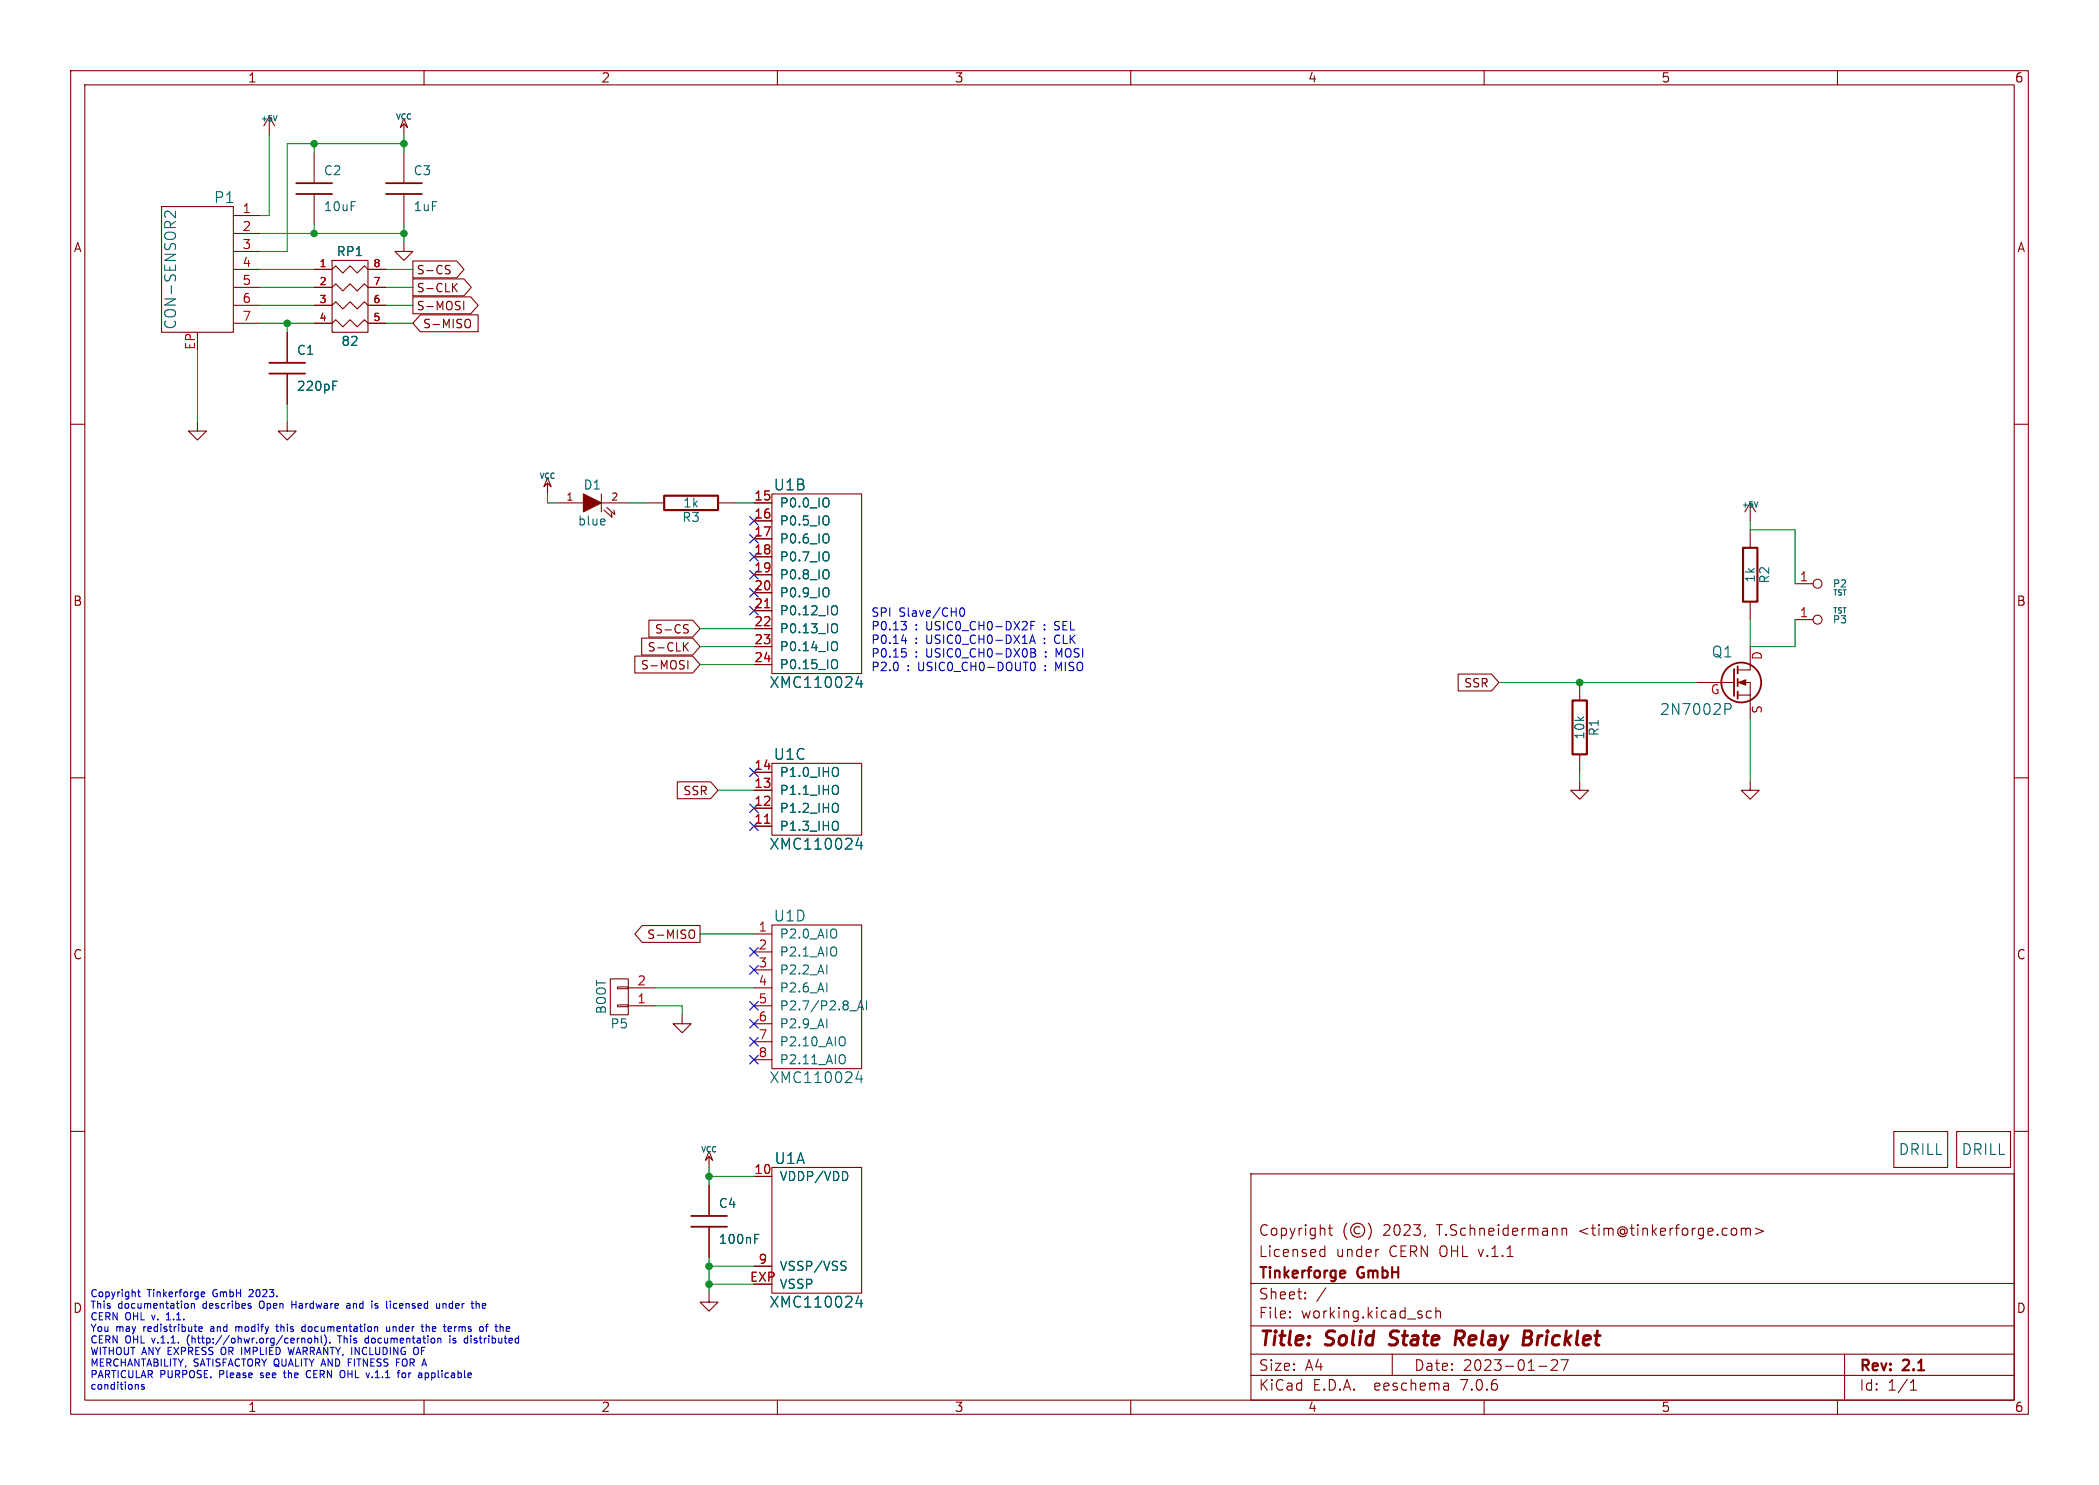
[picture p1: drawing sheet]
(kicad_sch (version 20211123) (generator eeschema)

 (paper "A4")

 (title_block
  (title "Solid State Relay Bricklet")
  (date "2023-01-27")
  (rev "2.1")
  (company "Tinkerforge GmbH")
  (comment 1 "Licensed under CERN OHL v.1.1")
  (comment 2 "Copyright (©) 2023, T.Schneidermann <tim@tinkerforge.com>"))

 (lib_symbols
  (symbol "tinkerforge:+5V" (power) (pin_names (offset 0)) (in_bom yes) (on_board yes)
   (property "Reference" "#PWR" (id 0) (at 0 -3.81 0) (effects (font (size 1.27 1.27)) hide))
   (property "Value" "+5V" (id 1) (at 0 3.556 0) (effects (font (size 1.27 1.27))))
   (property "Footprint" "" (id 2) (at 0 0 0) (effects (font (size 1.27 1.27))))
   (property "Datasheet" "" (id 3) (at 0 0 0) (effects (font (size 1.27 1.27))))
   (symbol "+5V_0_1"
    (polyline (pts (xy -0.762 1.27) (xy 0 2.54)) (stroke (width 0) (type default) (color 0 0 0 0)) (fill (type none)))
    (polyline (pts (xy 0 0) (xy 0 2.54)) (stroke (width 0) (type default) (color 0 0 0 0)) (fill (type none)))
    (polyline (pts (xy 0 2.54) (xy 0.762 1.27)) (stroke (width 0) (type default) (color 0 0 0 0)) (fill (type none))))
   (symbol "+5V_1_1"
    (pin power_in line (at 0 0 90) (length 0) hide (name "+5V" (effects (font (size 1.27 1.27)))) (number "1" (effects (font (size 1.27 1.27)))))))
  (symbol "tinkerforge:C" (pin_numbers hide) (pin_names (offset 0.254)) (in_bom yes) (on_board yes)
   (property "Reference" "C" (id 0) (at 1.27 2.54 0) (effects (font (size 1.27 1.27)) (justify left)))
   (property "Value" "C" (id 1) (at 1.27 -2.54 0) (effects (font (size 1.27 1.27)) (justify left)))
   (property "Footprint" "" (id 2) (at 0 0 0) (effects (font (size 1.524 1.524))))
   (property "Datasheet" "" (id 3) (at 0 0 0) (effects (font (size 1.524 1.524))))
   (symbol "C_0_1"
    (polyline (pts (xy -2.54 -0.762) (xy 2.54 -0.762)) (stroke (width 0.254) (type default) (color 0 0 0 0)) (fill (type none)))
    (polyline (pts (xy -2.54 0.762) (xy 2.54 0.762)) (stroke (width 0.254) (type default) (color 0 0 0 0)) (fill (type none))))
   (symbol "C_1_1"
    (pin passive line (at 0 5.08 270) (length 4.318) (name "~" (effects (font (size 1.016 1.016)))) (number "1" (effects (font (size 1.016 1.016)))))
    (pin passive line (at 0 -5.08 90) (length 4.318) (name "~" (effects (font (size 1.016 1.016)))) (number "2" (effects (font (size 1.016 1.016)))))))
  (symbol "tinkerforge:CON-SENSOR2" (pin_names (offset 1.016)) (in_bom yes) (on_board yes)
   (property "Reference" "P" (id 0) (at -3.81 10.16 0) (effects (font (size 1.524 1.524))))
   (property "Value" "CON-SENSOR2" (id 1) (at 3.81 0 90) (effects (font (size 1.524 1.524))))
   (property "Footprint" "" (id 2) (at 2.54 -3.81 0) (effects (font (size 1.524 1.524))))
   (property "Datasheet" "" (id 3) (at 2.54 -3.81 0) (effects (font (size 1.524 1.524))))
   (symbol "CON-SENSOR2_0_1"
    (rectangle (start -5.08 8.89) (end 5.08 -8.89) (stroke (width 0) (type default) (color 0 0 0 0)) (fill (type none))))
   (symbol "CON-SENSOR2_1_1"
    (pin passive line (at -8.89 7.62 0) (length 3.81) (name "~" (effects (font (size 1.27 1.27)))) (number "1" (effects (font (size 1.27 1.27)))))
    (pin passive line (at -8.89 5.08 0) (length 3.81) (name "~" (effects (font (size 1.27 1.27)))) (number "2" (effects (font (size 1.27 1.27)))))
    (pin passive line (at -8.89 2.54 0) (length 3.81) (name "~" (effects (font (size 1.27 1.27)))) (number "3" (effects (font (size 1.27 1.27)))))
    (pin passive line (at -8.89 0 0) (length 3.81) (name "~" (effects (font (size 1.27 1.27)))) (number "4" (effects (font (size 1.27 1.27)))))
    (pin passive line (at -8.89 -2.54 0) (length 3.81) (name "~" (effects (font (size 1.27 1.27)))) (number "5" (effects (font (size 1.27 1.27)))))
    (pin passive line (at -8.89 -5.08 0) (length 3.81) (name "~" (effects (font (size 1.27 1.27)))) (number "6" (effects (font (size 1.27 1.27)))))
    (pin passive line (at -8.89 -7.62 0) (length 3.81) (name "~" (effects (font (size 1.27 1.27)))) (number "7" (effects (font (size 1.27 1.27)))))
    (pin passive line (at 0 -11.43 90) (length 2.54) (name "~" (effects (font (size 1.27 1.27)))) (number "EP" (effects (font (size 1.27 1.27)))))))
  (symbol "tinkerforge:CONN_01X02" (pin_names (offset 1.016) hide) (in_bom yes) (on_board yes)
   (property "Reference" "P" (id 0) (at 0 3.81 0) (effects (font (size 1.27 1.27))))
   (property "Value" "CONN_01X02" (id 1) (at 2.54 0 90) (effects (font (size 1.27 1.27))))
   (property "Footprint" "" (id 2) (at 0 0 0) (effects (font (size 1.27 1.27))))
   (property "Datasheet" "" (id 3) (at 0 0 0) (effects (font (size 1.27 1.27))))
   (symbol "CONN_01X02_0_1"
    (rectangle (start -1.27 -1.143) (end 0.254 -1.397) (stroke (width 0) (type default) (color 0 0 0 0)) (fill (type none)))
    (rectangle (start -1.27 1.397) (end 0.254 1.143) (stroke (width 0) (type default) (color 0 0 0 0)) (fill (type none)))
    (rectangle (start -1.27 2.54) (end 1.27 -2.54) (stroke (width 0) (type default) (color 0 0 0 0)) (fill (type none))))
   (symbol "CONN_01X02_1_1"
    (pin passive line (at -5.08 1.27 0) (length 3.81) (name "P1" (effects (font (size 1.27 1.27)))) (number "1" (effects (font (size 1.27 1.27)))))
    (pin passive line (at -5.08 -1.27 0) (length 3.81) (name "P2" (effects (font (size 1.27 1.27)))) (number "2" (effects (font (size 1.27 1.27)))))))
  (symbol "tinkerforge:CONN_1" (pin_names (offset 1.016)) (in_bom yes) (on_board yes)
   (property "Reference" "P" (id 0) (at -0.381 3.556 0) (effects (font (size 0.9906 0.9906))))
   (property "Value" "CONN_1" (id 1) (at 0 -2.286 0) (effects (font (size 0.9906 0.9906))))
   (property "Footprint" "" (id 2) (at 0 0 0) (effects (font (size 1.524 1.524))))
   (property "Datasheet" "" (id 3) (at 0 0 0) (effects (font (size 1.524 1.524))))
   (symbol "CONN_1_0_1"
    (circle (center 0.635 0) (radius 0.635) (stroke (width 0) (type default) (color 0 0 0 0)) (fill (type none))))
   (symbol "CONN_1_1_1"
    (pin input line (at -2.54 0 0) (length 2.54) (name "~" (effects (font (size 1.27 1.27)))) (number "1" (effects (font (size 1.27 1.27)))))))
  (symbol "tinkerforge:DRILL" (pin_numbers hide) (pin_names (offset 0) hide) (in_bom yes) (on_board yes)
   (property "Reference" "" (id 0) (at 0 0 0) (effects (font (size 1.524 1.524)) hide))
   (property "Value" "DRILL" (id 1) (at 0 0 0) (effects (font (size 1.524 1.524))))
   (property "Footprint" "" (id 2) (at 0 0 0) (effects (font (size 1.524 1.524))))
   (property "Datasheet" "" (id 3) (at 0 0 0) (effects (font (size 1.524 1.524))))
   (symbol "DRILL_0_1"
    (rectangle (start -3.81 2.54) (end 3.81 -2.54) (stroke (width 0) (type default) (color 0 0 0 0)) (fill (type none)))))
  (symbol "tinkerforge:GND" (power) (pin_names (offset 0)) (in_bom yes) (on_board yes)
   (property "Reference" "#PWR" (id 0) (at 0 -6.35 0) (effects (font (size 1.27 1.27)) hide))
   (property "Value" "GND" (id 1) (at 0 -5.08 0) (effects (font (size 1.27 1.27))))
   (property "Footprint" "" (id 2) (at 0 0 0) (effects (font (size 1.27 1.27))))
   (property "Datasheet" "" (id 3) (at 0 0 0) (effects (font (size 1.27 1.27))))
   (symbol "GND_0_1"
    (polyline (pts (xy 0 0) (xy 0 -1.27) (xy 1.27 -1.27) (xy 0 -2.54) (xy -1.27 -1.27) (xy 0 -1.27)) (stroke (width 0) (type default) (color 0 0 0 0)) (fill (type none))))
   (symbol "GND_1_1"
    (pin power_in line (at 0 0 270) (length 0) hide (name "GND" (effects (font (size 1.27 1.27)))) (number "1" (effects (font (size 1.27 1.27)))))))
  (symbol "tinkerforge:LED" (pin_names (offset 1.016) hide) (in_bom yes) (on_board yes)
   (property "Reference" "D" (id 0) (at 0 2.54 0) (effects (font (size 1.27 1.27))))
   (property "Value" "LED" (id 1) (at 0 -2.54 0) (effects (font (size 1.27 1.27))))
   (property "Footprint" "" (id 2) (at 0 0 0) (effects (font (size 1.27 1.27))))
   (property "Datasheet" "" (id 3) (at 0 0 0) (effects (font (size 1.27 1.27))))
   (symbol "LED_0_1"
    (polyline (pts (xy 1.27 1.27) (xy 1.27 -1.27)) (stroke (width 0) (type default) (color 0 0 0 0)) (fill (type none)))
    (polyline (pts (xy -1.27 1.27) (xy 1.27 0) (xy -1.27 -1.27)) (stroke (width 0) (type default) (color 0 0 0 0)) (fill (type outline)))
    (polyline (pts (xy 1.651 -1.016) (xy 2.794 -2.032) (xy 2.667 -1.397)) (stroke (width 0) (type default) (color 0 0 0 0)) (fill (type none)))
    (polyline (pts (xy 2.032 -0.635) (xy 3.175 -1.651) (xy 3.048 -1.016)) (stroke (width 0) (type default) (color 0 0 0 0)) (fill (type none))))
   (symbol "LED_1_1"
    (pin passive line (at -5.08 0 0) (length 3.81) (name "A" (effects (font (size 1.016 1.016)))) (number "1" (effects (font (size 1.016 1.016)))))
    (pin passive line (at 5.08 0 180) (length 3.81) (name "K" (effects (font (size 1.016 1.016)))) (number "2" (effects (font (size 1.016 1.016)))))))
  (symbol "tinkerforge:MOSFET_N_CH" (pin_names (offset 0) hide) (in_bom yes) (on_board yes)
   (property "Reference" "Q" (id 0) (at 7.62 1.27 0) (effects (font (size 1.27 1.27)) (justify right)))
   (property "Value" "MOSFET_N_CH" (id 1) (at 17.78 -1.27 0) (effects (font (size 1.27 1.27)) (justify right)))
   (property "Footprint" "" (id 2) (at 5.08 2.54 0) (effects (font (size 1.27 1.27))))
   (property "Datasheet" "" (id 3) (at 0 0 0) (effects (font (size 1.27 1.27))))
   (symbol "MOSFET_N_CH_0_1"
    (polyline (pts (xy 0.762 -1.778) (xy 2.54 -1.778)) (stroke (width 0) (type default) (color 0 0 0 0)) (fill (type none)))
    (polyline (pts (xy 0.762 -1.27) (xy 0.762 -2.286)) (stroke (width 0.254) (type default) (color 0 0 0 0)) (fill (type none)))
    (polyline (pts (xy 0.762 0) (xy 2.54 0)) (stroke (width 0) (type default) (color 0 0 0 0)) (fill (type none)))
    (polyline (pts (xy 0.762 0.508) (xy 0.762 -0.508)) (stroke (width 0.254) (type default) (color 0 0 0 0)) (fill (type none)))
    (polyline (pts (xy 0.762 1.778) (xy 2.54 1.778)) (stroke (width 0) (type default) (color 0 0 0 0)) (fill (type none)))
    (polyline (pts (xy 0.762 2.286) (xy 0.762 1.27)) (stroke (width 0.254) (type default) (color 0 0 0 0)) (fill (type none)))
    (polyline (pts (xy 2.54 -1.778) (xy 2.54 -2.54)) (stroke (width 0) (type default) (color 0 0 0 0)) (fill (type none)))
    (polyline (pts (xy 2.54 -1.778) (xy 2.54 0)) (stroke (width 0) (type default) (color 0 0 0 0)) (fill (type none)))
    (polyline (pts (xy 2.54 2.54) (xy 2.54 1.778)) (stroke (width 0) (type default) (color 0 0 0 0)) (fill (type none)))
    (polyline (pts (xy 0.254 1.905) (xy 0.254 -1.905) (xy 0.254 -1.905)) (stroke (width 0.254) (type default) (color 0 0 0 0)) (fill (type none)))
    (polyline (pts (xy 0.889 0) (xy 1.905 0.381) (xy 1.905 -0.381) (xy 0.889 0)) (stroke (width 0) (type default) (color 0 0 0 0)) (fill (type outline)))
    (circle (center 1.27 0) (radius 2.8194) (stroke (width 0.254) (type default) (color 0 0 0 0)) (fill (type none))))
   (symbol "MOSFET_N_CH_1_1"
    (pin passive line (at 2.54 5.08 270) (length 2.54) (name "D" (effects (font (size 1.27 1.27)))) (number "D" (effects (font (size 1.27 1.27)))))
    (pin input line (at -5.08 0 0) (length 5.334) (name "G" (effects (font (size 1.27 1.27)))) (number "G" (effects (font (size 1.27 1.27)))))
    (pin passive line (at 2.54 -5.08 90) (length 2.54) (name "S" (effects (font (size 1.27 1.27)))) (number "S" (effects (font (size 1.27 1.27)))))))
  (symbol "tinkerforge:R" (pin_numbers hide) (pin_names (offset 0)) (in_bom yes) (on_board yes)
   (property "Reference" "R" (id 0) (at 2.032 0 90) (effects (font (size 1.27 1.27))))
   (property "Value" "R" (id 1) (at 0 0 90) (effects (font (size 1.27 1.27))))
   (property "Footprint" "" (id 2) (at 0 0 0) (effects (font (size 1.524 1.524))))
   (property "Datasheet" "" (id 3) (at 0 0 0) (effects (font (size 1.524 1.524))))
   (symbol "R_0_1"
    (rectangle (start -1.016 3.81) (end 1.016 -3.81) (stroke (width 0.3048) (type default) (color 0 0 0 0)) (fill (type none))))
   (symbol "R_1_1"
    (pin passive line (at 0 6.35 270) (length 2.54) (name "~" (effects (font (size 1.524 1.524)))) (number "1" (effects (font (size 1.524 1.524)))))
    (pin passive line (at 0 -6.35 90) (length 2.54) (name "~" (effects (font (size 1.524 1.524)))) (number "2" (effects (font (size 1.524 1.524)))))))
  (symbol "tinkerforge:R_PACK4" (pin_names hide) (in_bom yes) (on_board yes)
   (property "Reference" "RP" (id 0) (at 0 11.43 0) (effects (font (size 1.27 1.27))))
   (property "Value" "R_PACK4" (id 1) (at 0 -1.27 0) (effects (font (size 1.27 1.27))))
   (property "Footprint" "" (id 2) (at 0 0 0) (effects (font (size 1.27 1.27))))
   (property "Datasheet" "" (id 3) (at 0 0 0) (effects (font (size 1.27 1.27))))
   (symbol "R_PACK4_0_1"
    (polyline (pts (xy -2.54 10.16) (xy -2.54 0) (xy 2.54 0) (xy 2.54 10.16) (xy -2.54 10.16)) (stroke (width 0) (type default) (color 0 0 0 0)) (fill (type none)))
    (polyline (pts (xy -2.54 1.27) (xy -2.032 1.778) (xy -1.016 0.762) (xy 0 1.778) (xy 1.016 0.762) (xy 2.032 1.778) (xy 2.54 1.27)) (stroke (width 0) (type default) (color 0 0 0 0)) (fill (type none)))
    (polyline (pts (xy -2.54 3.81) (xy -2.032 4.318) (xy -1.016 3.302) (xy 0 4.318) (xy 1.016 3.302) (xy 2.032 4.318) (xy 2.54 3.81)) (stroke (width 0) (type default) (color 0 0 0 0)) (fill (type none)))
    (polyline (pts (xy -2.54 6.35) (xy -2.032 6.858) (xy -1.016 5.842) (xy 0 6.858) (xy 1.016 5.842) (xy 2.032 6.858) (xy 2.54 6.35)) (stroke (width 0) (type default) (color 0 0 0 0)) (fill (type none)))
    (polyline (pts (xy -2.54 8.89) (xy -2.032 9.398) (xy -1.016 8.382) (xy 0 9.398) (xy 1.016 8.382) (xy 2.032 9.398) (xy 2.54 8.89)) (stroke (width 0) (type default) (color 0 0 0 0)) (fill (type none))))
   (symbol "R_PACK4_1_1"
    (pin passive line (at -5.08 8.89 0) (length 2.54) (name "P1" (effects (font (size 1.016 1.016)))) (number "1" (effects (font (size 1.016 1.016)))))
    (pin passive line (at -5.08 6.35 0) (length 2.54) (name "P2" (effects (font (size 1.016 1.016)))) (number "2" (effects (font (size 1.016 1.016)))))
    (pin passive line (at -5.08 3.81 0) (length 2.54) (name "P3" (effects (font (size 1.016 1.016)))) (number "3" (effects (font (size 1.016 1.016)))))
    (pin passive line (at -5.08 1.27 0) (length 2.54) (name "P4" (effects (font (size 1.016 1.016)))) (number "4" (effects (font (size 1.016 1.016)))))
    (pin passive line (at 5.08 1.27 180) (length 2.54) (name "R4" (effects (font (size 1.016 1.016)))) (number "5" (effects (font (size 1.016 1.016)))))
    (pin passive line (at 5.08 3.81 180) (length 2.54) (name "R3" (effects (font (size 1.016 1.016)))) (number "6" (effects (font (size 1.016 1.016)))))
    (pin passive line (at 5.08 6.35 180) (length 2.54) (name "R2" (effects (font (size 1.016 1.016)))) (number "7" (effects (font (size 1.016 1.016)))))
    (pin passive line (at 5.08 8.89 180) (length 2.54) (name "R1" (effects (font (size 1.016 1.016)))) (number "8" (effects (font (size 1.016 1.016)))))))
  (symbol "tinkerforge:VCC" (power) (pin_names (offset 0)) (in_bom yes) (on_board yes)
   (property "Reference" "#PWR" (id 0) (at 0 2.54 0) (effects (font (size 1.016 1.016)) hide))
   (property "Value" "VCC" (id 1) (at 0 3.175 0) (effects (font (size 1.016 1.016))))
   (property "Footprint" "" (id 2) (at 0 0 0) (effects (font (size 1.524 1.524))))
   (property "Datasheet" "" (id 3) (at 0 0 0) (effects (font (size 1.524 1.524))))
   (symbol "VCC_0_0"
    (pin power_in line (at 0 0 90) (length 0) hide (name "VCC" (effects (font (size 0.762 0.762)))) (number "1" (effects (font (size 0.762 0.762))))))
   (symbol "VCC_0_1"
    (polyline (pts (xy 0 1.524) (xy 0 0)) (stroke (width 0) (type default) (color 0 0 0 0)) (fill (type none)))
    (polyline (pts (xy 0 1.524) (xy 0.508 1.016) (xy 0 2.286) (xy -0.508 1.016) (xy 0 1.524) (xy 0 1.524)) (stroke (width 0) (type default) (color 0 0 0 0)) (fill (type none)))))
  (symbol "tinkerforge:XMC1XXX24" (pin_names (offset 1.016)) (in_bom yes) (on_board yes)
   (property "Reference" "U" (id 0) (at -3.81 15.24 0) (effects (font (size 1.524 1.524))))
   (property "Value" "XMC1XXX24" (id 1) (at 0 -16.51 0) (effects (font (size 1.524 1.524))))
   (property "Footprint" "" (id 2) (at 3.81 19.05 0) (effects (font (size 1.524 1.524))))
   (property "Datasheet" "" (id 3) (at 3.81 19.05 0) (effects (font (size 1.524 1.524))))
   (symbol "XMC1XXX24_1_1"
    (rectangle (start -6.35 8.89) (end 6.35 -8.89) (stroke (width 0) (type default) (color 0 0 0 0)) (fill (type none)))
    (pin passive line (at -8.89 7.62 0) (length 2.54) (name "VDDP/VDD" (effects (font (size 1.27 1.27)))) (number "10" (effects (font (size 1.27 1.27)))))
    (pin passive line (at -8.89 -5.08 0) (length 2.54) (name "VSSP/VSS" (effects (font (size 1.27 1.27)))) (number "9" (effects (font (size 1.27 1.27)))))
    (pin passive line (at -8.89 -7.62 0) (length 2.54) (name "VSSP" (effects (font (size 1.27 1.27)))) (number "EXP" (effects (font (size 1.27 1.27))))))
   (symbol "XMC1XXX24_2_1"
    (rectangle (start -6.35 12.7) (end 6.35 -12.7) (stroke (width 0) (type default) (color 0 0 0 0)) (fill (type none)))
    (pin passive line (at -8.89 11.43 0) (length 2.54) (name "P0.0_IO" (effects (font (size 1.27 1.27)))) (number "15" (effects (font (size 1.27 1.27)))))
    (pin passive line (at -8.89 8.89 0) (length 2.54) (name "P0.5_IO" (effects (font (size 1.27 1.27)))) (number "16" (effects (font (size 1.27 1.27)))))
    (pin passive line (at -8.89 6.35 0) (length 2.54) (name "P0.6_IO" (effects (font (size 1.27 1.27)))) (number "17" (effects (font (size 1.27 1.27)))))
    (pin passive line (at -8.89 3.81 0) (length 2.54) (name "P0.7_IO" (effects (font (size 1.27 1.27)))) (number "18" (effects (font (size 1.27 1.27)))))
    (pin passive line (at -8.89 1.27 0) (length 2.54) (name "P0.8_IO" (effects (font (size 1.27 1.27)))) (number "19" (effects (font (size 1.27 1.27)))))
    (pin passive line (at -8.89 -1.27 0) (length 2.54) (name "P0.9_IO" (effects (font (size 1.27 1.27)))) (number "20" (effects (font (size 1.27 1.27)))))
    (pin passive line (at -8.89 -3.81 0) (length 2.54) (name "P0.12_IO" (effects (font (size 1.27 1.27)))) (number "21" (effects (font (size 1.27 1.27)))))
    (pin passive line (at -8.89 -6.35 0) (length 2.54) (name "P0.13_IO" (effects (font (size 1.27 1.27)))) (number "22" (effects (font (size 1.27 1.27)))))
    (pin passive line (at -8.89 -8.89 0) (length 2.54) (name "P0.14_IO" (effects (font (size 1.27 1.27)))) (number "23" (effects (font (size 1.27 1.27)))))
    (pin passive line (at -8.89 -11.43 0) (length 2.54) (name "P0.15_IO" (effects (font (size 1.27 1.27)))) (number "24" (effects (font (size 1.27 1.27))))))
   (symbol "XMC1XXX24_3_1"
    (rectangle (start -6.35 5.08) (end 6.35 -5.08) (stroke (width 0) (type default) (color 0 0 0 0)) (fill (type none)))
    (pin passive line (at -8.89 -3.81 0) (length 2.54) (name "P1.3_IHO" (effects (font (size 1.27 1.27)))) (number "11" (effects (font (size 1.27 1.27)))))
    (pin passive line (at -8.89 -1.27 0) (length 2.54) (name "P1.2_IHO" (effects (font (size 1.27 1.27)))) (number "12" (effects (font (size 1.27 1.27)))))
    (pin passive line (at -8.89 1.27 0) (length 2.54) (name "P1.1_IHO" (effects (font (size 1.27 1.27)))) (number "13" (effects (font (size 1.27 1.27)))))
    (pin passive line (at -8.89 3.81 0) (length 2.54) (name "P1.0_IHO" (effects (font (size 1.27 1.27)))) (number "14" (effects (font (size 1.27 1.27))))))
   (symbol "XMC1XXX24_4_1"
    (rectangle (start -6.35 10.16) (end 6.35 -10.16) (stroke (width 0) (type default) (color 0 0 0 0)) (fill (type none)))
    (pin passive line (at -8.89 8.89 0) (length 2.54) (name "P2.0_AIO" (effects (font (size 1.27 1.27)))) (number "1" (effects (font (size 1.27 1.27)))))
    (pin passive line (at -8.89 6.35 0) (length 2.54) (name "P2.1_AIO" (effects (font (size 1.27 1.27)))) (number "2" (effects (font (size 1.27 1.27)))))
    (pin passive line (at -8.89 3.81 0) (length 2.54) (name "P2.2_AI" (effects (font (size 1.27 1.27)))) (number "3" (effects (font (size 1.27 1.27)))))
    (pin passive line (at -8.89 1.27 0) (length 2.54) (name "P2.6_AI" (effects (font (size 1.27 1.27)))) (number "4" (effects (font (size 1.27 1.27)))))
    (pin passive line (at -8.89 -1.27 0) (length 2.54) (name "P2.7/P2.8_AI" (effects (font (size 1.27 1.27)))) (number "5" (effects (font (size 1.27 1.27)))))
    (pin passive line (at -8.89 -3.81 0) (length 2.54) (name "P2.9_AI" (effects (font (size 1.27 1.27)))) (number "6" (effects (font (size 1.27 1.27)))))
    (pin passive line (at -8.89 -6.35 0) (length 2.54) (name "P2.10_AIO" (effects (font (size 1.27 1.27)))) (number "7" (effects (font (size 1.27 1.27)))))
    (pin passive line (at -8.89 -8.89 0) (length 2.54) (name "P2.11_AIO" (effects (font (size 1.27 1.27)))) (number "8" (effects (font (size 1.27 1.27))))))))

 (junction (at 57.15 20.32) (diameter 0) (color 0 0 0 0))
 (junction (at 44.45 33.02) (diameter 0) (color 0 0 0 0))
 (junction (at 57.15 33.02) (diameter 0) (color 0 0 0 0))
 (junction (at 44.45 20.32) (diameter 0) (color 0 0 0 0))
 (junction (at 100.33 179.07) (diameter 0) (color 0 0 0 0))
 (junction (at 100.33 166.37) (diameter 0) (color 0 0 0 0))
 (junction (at 40.64 45.72) (diameter 0) (color 0 0 0 0))
 (junction (at 223.52 96.52) (diameter 0) (color 0 0 0 0))
 (junction (at 100.33 181.61) (diameter 0) (color 0 0 0 0))

 (no_connect (at 106.68 137.16))
 (no_connect (at 106.68 114.3))
 (no_connect (at 106.68 149.86))
 (no_connect (at 106.68 147.32))
 (no_connect (at 106.68 81.28))
 (no_connect (at 106.68 144.78))
 (no_connect (at 106.68 73.66))
 (no_connect (at 106.68 116.84))
 (no_connect (at 106.68 83.82))
 (no_connect (at 106.68 76.2))
 (no_connect (at 106.68 134.62))
 (no_connect (at 106.68 142.24))
 (no_connect (at 106.68 109.22))
 (no_connect (at 106.68 86.36))
 (no_connect (at 106.68 78.74))

 (wire (pts (xy 100.33 179.07) (xy 100.33 181.61)) (stroke (width 0) (type default) (color 0 0 0 0)))
 (wire (pts (xy 212.09 96.52) (xy 223.52 96.52)) (stroke (width 0) (type default) (color 0 0 0 0)))
 (wire (pts (xy 100.33 177.8) (xy 100.33 179.07)) (stroke (width 0) (type default) (color 0 0 0 0)))
 (wire (pts (xy 88.9 71.12) (xy 91.44 71.12)) (stroke (width 0) (type default) (color 0 0 0 0)))
 (wire (pts (xy 58.42 43.18) (xy 54.61 43.18)) (stroke (width 0) (type default) (color 0 0 0 0)))
 (wire (pts (xy 100.33 166.37) (xy 100.33 167.64)) (stroke (width 0) (type default) (color 0 0 0 0)))
 (wire (pts (xy 247.65 101.6) (xy 247.65 110.49)) (stroke (width 0) (type default) (color 0 0 0 0)))
 (wire (pts (xy 40.64 57.15) (xy 40.64 59.69)) (stroke (width 0) (type default) (color 0 0 0 0)))
 (wire (pts (xy 40.64 46.99) (xy 40.64 45.72)) (stroke (width 0) (type default) (color 0 0 0 0)))
 (wire (pts (xy 44.45 31.75) (xy 44.45 33.02)) (stroke (width 0) (type default) (color 0 0 0 0)))
 (wire (pts (xy 223.52 110.49) (xy 223.52 109.22)) (stroke (width 0) (type default) (color 0 0 0 0)))
 (wire (pts (xy 96.52 142.24) (xy 96.52 143.51)) (stroke (width 0) (type default) (color 0 0 0 0)))
 (wire (pts (xy 254 91.44) (xy 254 87.63)) (stroke (width 0) (type default) (color 0 0 0 0)))
 (wire (pts (xy 106.68 181.61) (xy 100.33 181.61)) (stroke (width 0) (type default) (color 0 0 0 0)))
 (wire (pts (xy 104.14 71.12) (xy 106.68 71.12)) (stroke (width 0) (type default) (color 0 0 0 0)))
 (wire (pts (xy 44.45 40.64) (xy 36.83 40.64)) (stroke (width 0) (type default) (color 0 0 0 0)))
 (wire (pts (xy 247.65 74.93) (xy 247.65 73.66)) (stroke (width 0) (type default) (color 0 0 0 0)))
 (wire (pts (xy 92.71 142.24) (xy 96.52 142.24)) (stroke (width 0) (type default) (color 0 0 0 0)))
 (wire (pts (xy 58.42 38.1) (xy 54.61 38.1)) (stroke (width 0) (type default) (color 0 0 0 0)))
 (wire (pts (xy 100.33 181.61) (xy 100.33 182.88)) (stroke (width 0) (type default) (color 0 0 0 0)))
 (wire (pts (xy 40.64 45.72) (xy 36.83 45.72)) (stroke (width 0) (type default) (color 0 0 0 0)))
 (wire (pts (xy 36.83 33.02) (xy 44.45 33.02)) (stroke (width 0) (type default) (color 0 0 0 0)))
 (wire (pts (xy 106.68 179.07) (xy 100.33 179.07)) (stroke (width 0) (type default) (color 0 0 0 0)))
 (wire (pts (xy 78.74 71.12) (xy 77.47 71.12)) (stroke (width 0) (type default) (color 0 0 0 0)))
 (wire (pts (xy 254 82.55) (xy 254 74.93)) (stroke (width 0) (type default) (color 0 0 0 0)))
 (wire (pts (xy 44.45 20.32) (xy 57.15 20.32)) (stroke (width 0) (type default) (color 0 0 0 0)))
 (wire (pts (xy 40.64 20.32) (xy 40.64 35.56)) (stroke (width 0) (type default) (color 0 0 0 0)))
 (wire (pts (xy 254 74.93) (xy 247.65 74.93)) (stroke (width 0) (type default) (color 0 0 0 0)))
 (wire (pts (xy 40.64 20.32) (xy 44.45 20.32)) (stroke (width 0) (type default) (color 0 0 0 0)))
 (wire (pts (xy 54.61 40.64) (xy 58.42 40.64)) (stroke (width 0) (type default) (color 0 0 0 0)))
 (wire (pts (xy 54.61 45.72) (xy 58.42 45.72)) (stroke (width 0) (type default) (color 0 0 0 0)))
 (wire (pts (xy 57.15 20.32) (xy 57.15 21.59)) (stroke (width 0) (type default) (color 0 0 0 0)))
 (wire (pts (xy 223.52 96.52) (xy 240.03 96.52)) (stroke (width 0) (type default) (color 0 0 0 0)))
 (wire (pts (xy 40.64 35.56) (xy 36.83 35.56)) (stroke (width 0) (type default) (color 0 0 0 0)))
 (wire (pts (xy 36.83 43.18) (xy 44.45 43.18)) (stroke (width 0) (type default) (color 0 0 0 0)))
 (wire (pts (xy 57.15 19.05) (xy 57.15 20.32)) (stroke (width 0) (type default) (color 0 0 0 0)))
 (wire (pts (xy 106.68 139.7) (xy 92.71 139.7)) (stroke (width 0) (type default) (color 0 0 0 0)))
 (wire (pts (xy 77.47 71.12) (xy 77.47 69.85)) (stroke (width 0) (type default) (color 0 0 0 0)))
 (wire (pts (xy 247.65 91.44) (xy 254 91.44)) (stroke (width 0) (type default) (color 0 0 0 0)))
 (wire (pts (xy 106.68 132.08) (xy 99.06 132.08)) (stroke (width 0) (type default) (color 0 0 0 0)))
 (wire (pts (xy 44.45 45.72) (xy 40.64 45.72)) (stroke (width 0) (type default) (color 0 0 0 0)))
 (wire (pts (xy 106.68 166.37) (xy 100.33 166.37)) (stroke (width 0) (type default) (color 0 0 0 0)))
 (wire (pts (xy 99.06 88.9) (xy 106.68 88.9)) (stroke (width 0) (type default) (color 0 0 0 0)))
 (wire (pts (xy 106.68 91.44) (xy 99.06 91.44)) (stroke (width 0) (type default) (color 0 0 0 0)))
 (wire (pts (xy 44.45 20.32) (xy 44.45 21.59)) (stroke (width 0) (type default) (color 0 0 0 0)))
 (wire (pts (xy 36.83 38.1) (xy 44.45 38.1)) (stroke (width 0) (type default) (color 0 0 0 0)))
 (wire (pts (xy 44.45 33.02) (xy 57.15 33.02)) (stroke (width 0) (type default) (color 0 0 0 0)))
 (wire (pts (xy 247.65 87.63) (xy 247.65 91.44)) (stroke (width 0) (type default) (color 0 0 0 0)))
 (wire (pts (xy 38.1 30.48) (xy 36.83 30.48)) (stroke (width 0) (type default) (color 0 0 0 0)))
 (wire (pts (xy 57.15 33.02) (xy 57.15 34.29)) (stroke (width 0) (type default) (color 0 0 0 0)))
 (wire (pts (xy 99.06 93.98) (xy 106.68 93.98)) (stroke (width 0) (type default) (color 0 0 0 0)))
 (wire (pts (xy 100.33 165.1) (xy 100.33 166.37)) (stroke (width 0) (type default) (color 0 0 0 0)))
 (wire (pts (xy 27.94 59.69) (xy 27.94 49.53)) (stroke (width 0) (type default) (color 0 0 0 0)))
 (wire (pts (xy 38.1 19.05) (xy 38.1 30.48)) (stroke (width 0) (type default) (color 0 0 0 0)))
 (wire (pts (xy 57.15 31.75) (xy 57.15 33.02)) (stroke (width 0) (type default) (color 0 0 0 0)))
 (wire (pts (xy 106.68 111.76) (xy 101.6 111.76)) (stroke (width 0) (type default) (color 0 0 0 0)))

 (text "SPI Slave/CH0\nP0.13 : USIC0_CH0-DX2F : SEL\nP0.14 : USIC0_CH0-DX1A : CLK\nP0.15 : USIC0_CH0-DX0B : MOSI\nP2.0 : USIC0_CH0-DOUT0 : MISO" (at 123.19 95.25 0) (effects (font (size 1.1938 1.1938)) (justify left bottom)))
 (text "Copyright Tinkerforge GmbH 2023.\nThis documentation describes Open Hardware and is licensed under the\nCERN OHL v. 1.1.\nYou may redistribute and modify this documentation under the terms of the\nCERN OHL v.1.1. (http://ohwr.org/cernohl). This documentation is distributed\nWITHOUT ANY EXPRESS OR IMPLIED WARRANTY, INCLUDING OF\nMERCHANTABILITY, SATISFACTORY QUALITY AND FITNESS FOR A\nPARTICULAR PURPOSE. Please see the CERN OHL v.1.1 for applicable\nconditions\n" (at 12.7 196.85 0) (effects (font (size 1.016 1.016)) (justify left bottom)))

 (global_label "S-MOSI" (shape input) (at 99.06 93.98 180) (fields_autoplaced) (effects (font (size 1.1938 1.1938)) (justify right))
  (property "Intersheet References" "${INTERSHEET_REFS}" (id 0) (at 0 0 0) (effects (font (size 1.27 1.27)) hide)))
 (global_label "S-CS" (shape input) (at 99.06 88.9 180) (fields_autoplaced) (effects (font (size 1.1938 1.1938)) (justify right))
  (property "Intersheet References" "${INTERSHEET_REFS}" (id 0) (at 0 0 0) (effects (font (size 1.27 1.27)) hide)))
 (global_label "S-MOSI" (shape output) (at 58.42 43.18 0) (fields_autoplaced) (effects (font (size 1.1938 1.1938)) (justify left))
  (property "Intersheet References" "${INTERSHEET_REFS}" (id 0) (at 0 0 0) (effects (font (size 1.27 1.27)) hide)))
 (global_label "S-CS" (shape output) (at 58.42 38.1 0) (fields_autoplaced) (effects (font (size 1.1938 1.1938)) (justify left))
  (property "Intersheet References" "${INTERSHEET_REFS}" (id 0) (at 0 0 0) (effects (font (size 1.27 1.27)) hide)))
 (global_label "S-MISO" (shape output) (at 99.06 132.08 180) (fields_autoplaced) (effects (font (size 1.1938 1.1938)) (justify right))
  (property "Intersheet References" "${INTERSHEET_REFS}" (id 0) (at 0 0 0) (effects (font (size 1.27 1.27)) hide)))
 (global_label "S-CLK" (shape input) (at 99.06 91.44 180) (fields_autoplaced) (effects (font (size 1.1938 1.1938)) (justify right))
  (property "Intersheet References" "${INTERSHEET_REFS}" (id 0) (at 0 0 0) (effects (font (size 1.27 1.27)) hide)))
 (global_label "SSR" (shape input) (at 101.6 111.76 180) (fields_autoplaced) (effects (font (size 1.1938 1.1938)) (justify right))
  (property "Intersheet References" "${INTERSHEET_REFS}" (id 0) (at 0 0 0) (effects (font (size 1.27 1.27)) hide)))
 (global_label "S-CLK" (shape output) (at 58.42 40.64 0) (fields_autoplaced) (effects (font (size 1.1938 1.1938)) (justify left))
  (property "Intersheet References" "${INTERSHEET_REFS}" (id 0) (at 0 0 0) (effects (font (size 1.27 1.27)) hide)))
 (global_label "S-MISO" (shape input) (at 58.42 45.72 0) (fields_autoplaced) (effects (font (size 1.1938 1.1938)) (justify left))
  (property "Intersheet References" "${INTERSHEET_REFS}" (id 0) (at 0 0 0) (effects (font (size 1.27 1.27)) hide)))
 (global_label "SSR" (shape input) (at 212.09 96.52 180) (fields_autoplaced) (effects (font (size 1.1938 1.1938)) (justify right))
  (property "Intersheet References" "${INTERSHEET_REFS}" (id 0) (at 0 0 0) (effects (font (size 1.27 1.27)) hide)))

 (symbol (lib_id "tinkerforge:GND") (at 96.52 143.51 0) (unit 1) (in_bom yes) (on_board yes)
  (property "Reference" "#PWR01" (id 0) (at 96.52 143.51 0) (effects (font (size 0.762 0.762)) hide))
  (property "Value" "GND" (id 1) (at 96.52 145.288 0) (effects (font (size 0.762 0.762)) hide))
  (property "Footprint" "" (id 2) (at 96.52 143.51 0) (effects (font (size 1.524 1.524)) hide))
  (property "Datasheet" "" (id 3) (at 96.52 143.51 0) (effects (font (size 1.524 1.524)) hide)) (pin "1"))

 (symbol (lib_id "tinkerforge:DRILL") (at 280.67 162.56 0) (unit 1) (in_bom yes) (on_board yes)
  (property "Reference" "U3" (id 0) (at 281.94 161.29 0) (effects (font (size 1.524 1.524)) hide))
  (property "Value" "DRILL" (id 1) (at 280.67 162.56 0) (effects (font (size 1.524 1.524))))
  (property "Footprint" "kicad-libraries:DRILL_NP" (id 2) (at 280.67 162.56 0) (effects (font (size 1.524 1.524)) hide))
  (property "Datasheet" "" (id 3) (at 280.67 162.56 0) (effects (font (size 1.524 1.524)) hide)))

 (symbol (lib_id "tinkerforge:DRILL") (at 271.78 162.56 0) (unit 1) (in_bom yes) (on_board yes)
  (property "Reference" "U2" (id 0) (at 273.05 161.29 0) (effects (font (size 1.524 1.524)) hide))
  (property "Value" "DRILL" (id 1) (at 271.78 162.56 0) (effects (font (size 1.524 1.524))))
  (property "Footprint" "kicad-libraries:DRILL_NP" (id 2) (at 271.78 162.56 0) (effects (font (size 1.524 1.524)) hide))
  (property "Datasheet" "" (id 3) (at 271.78 162.56 0) (effects (font (size 1.524 1.524)) hide)))

 (symbol (lib_id "tinkerforge:MOSFET_N_CH") (at 245.11 96.52 0) (unit 1) (in_bom yes) (on_board yes)
  (property "Reference" "Q1" (id 0) (at 245.364 92.202 0) (effects (font (size 1.524 1.524)) (justify right)))
  (property "Value" "2N7002P" (id 1) (at 245.364 100.33 0) (effects (font (size 1.524 1.524)) (justify right)))
  (property "Footprint" "kicad-libraries:SOT23GDS" (id 2) (at 245.11 96.52 0) (effects (font (size 1.524 1.524)) hide))
  (property "Datasheet" "" (id 3) (at 245.11 96.52 0) (effects (font (size 1.524 1.524)))) (pin "D") (pin "G") (pin "S"))

 (symbol (lib_id "tinkerforge:+5V") (at 38.1 19.05 0) (unit 1) (in_bom yes) (on_board yes)
  (property "Reference" "#PWR02" (id 0) (at 38.1 16.764 0) (effects (font (size 0.508 0.508)) hide))
  (property "Value" "+5V" (id 1) (at 38.1 16.764 0) (effects (font (size 0.762 0.762))))
  (property "Footprint" "" (id 2) (at 38.1 19.05 0) (effects (font (size 1.524 1.524))))
  (property "Datasheet" "" (id 3) (at 38.1 19.05 0) (effects (font (size 1.524 1.524)))) (pin "1"))

 (symbol (lib_id "tinkerforge:GND") (at 247.65 110.49 0) (unit 1) (in_bom yes) (on_board yes)
  (property "Reference" "#PWR03" (id 0) (at 247.65 110.49 0) (effects (font (size 0.762 0.762)) hide))
  (property "Value" "GND" (id 1) (at 247.65 112.268 0) (effects (font (size 0.762 0.762)) hide))
  (property "Footprint" "" (id 2) (at 247.65 110.49 0) (effects (font (size 1.524 1.524)) hide))
  (property "Datasheet" "" (id 3) (at 247.65 110.49 0) (effects (font (size 1.524 1.524)) hide)) (pin "1"))

 (symbol (lib_id "tinkerforge:R") (at 223.52 102.87 0) (unit 1) (in_bom yes) (on_board yes)
  (property "Reference" "R1" (id 0) (at 225.552 102.87 90))
  (property "Value" "10k" (id 1) (at 223.52 102.87 90))
  (property "Footprint" "kicad-libraries:R0603F" (id 2) (at 223.52 102.87 0) (effects (font (size 1.524 1.524)) hide))
  (property "Datasheet" "" (id 3) (at 223.52 102.87 0) (effects (font (size 1.524 1.524)))) (pin "1") (pin "2"))

 (symbol (lib_id "tinkerforge:GND") (at 223.52 110.49 0) (unit 1) (in_bom yes) (on_board yes)
  (property "Reference" "#PWR05" (id 0) (at 223.52 110.49 0) (effects (font (size 0.762 0.762)) hide))
  (property "Value" "GND" (id 1) (at 223.52 112.268 0) (effects (font (size 0.762 0.762)) hide))
  (property "Footprint" "" (id 2) (at 223.52 110.49 0) (effects (font (size 1.524 1.524)) hide))
  (property "Datasheet" "" (id 3) (at 223.52 110.49 0) (effects (font (size 1.524 1.524)) hide)) (pin "1"))

 (symbol (lib_id "tinkerforge:+5V") (at 247.65 73.66 0) (unit 1) (in_bom yes) (on_board yes)
  (property "Reference" "#PWR04" (id 0) (at 247.65 71.374 0) (effects (font (size 0.508 0.508)) hide))
  (property "Value" "+5V" (id 1) (at 247.65 71.374 0) (effects (font (size 0.762 0.762))))
  (property "Footprint" "" (id 2) (at 247.65 73.66 0) (effects (font (size 1.524 1.524))))
  (property "Datasheet" "" (id 3) (at 247.65 73.66 0) (effects (font (size 1.524 1.524)))) (pin "1"))

 (symbol (lib_id "tinkerforge:R") (at 247.65 81.28 0) (unit 1) (in_bom yes) (on_board yes)
  (property "Reference" "R2" (id 0) (at 249.682 81.28 90))
  (property "Value" "1k" (id 1) (at 247.65 81.28 90))
  (property "Footprint" "kicad-libraries:R0603F" (id 2) (at 247.65 81.28 0) (effects (font (size 1.524 1.524)) hide))
  (property "Datasheet" "" (id 3) (at 247.65 81.28 0) (effects (font (size 1.524 1.524)))) (pin "1") (pin "2"))

 (symbol (lib_id "tinkerforge:CONN_1") (at 256.54 87.63 0) (unit 1) (in_bom yes) (on_board yes)
  (property "Reference" "P3" (id 0) (at 260.35 87.63 0) (effects (font (size 1.016 1.016))))
  (property "Value" "TST" (id 1) (at 260.35 86.36 0) (effects (font (size 0.762 0.762))))
  (property "Footprint" "kicad-libraries:Drill" (id 2) (at 256.54 87.63 0) (effects (font (size 1.524 1.524)) hide))
  (property "Datasheet" "" (id 3) (at 256.54 87.63 0) (effects (font (size 1.524 1.524)))) (pin "1"))

 (symbol (lib_id "tinkerforge:CONN_1") (at 256.54 82.55 0) (unit 1) (in_bom yes) (on_board yes)
  (property "Reference" "P2" (id 0) (at 260.35 82.55 0) (effects (font (size 1.016 1.016))))
  (property "Value" "TST" (id 1) (at 260.35 83.82 0) (effects (font (size 0.762 0.762))))
  (property "Footprint" "kicad-libraries:Drill" (id 2) (at 256.54 82.55 0) (effects (font (size 1.524 1.524)) hide))
  (property "Datasheet" "" (id 3) (at 256.54 82.55 0) (effects (font (size 1.524 1.524)))) (pin "1"))

 (symbol (lib_id "tinkerforge:CON-SENSOR2") (at 27.94 38.1 0) (mirror y) (unit 1) (in_bom yes) (on_board yes)
  (property "Reference" "P1" (id 0) (at 31.75 27.94 0) (effects (font (size 1.524 1.524))))
  (property "Value" "CON-SENSOR2" (id 1) (at 24.13 38.1 90) (effects (font (size 1.524 1.524))))
  (property "Footprint" "kicad-libraries:CON-SENSOR2" (id 2) (at 25.4 41.91 0) (effects (font (size 1.524 1.524)) hide))
  (property "Datasheet" "" (id 3) (at 25.4 41.91 0) (effects (font (size 1.524 1.524)))) (pin "1") (pin "2") (pin "3") (pin "4") (pin "5") (pin "6") (pin "7") (pin "EP"))

 (symbol (lib_id "tinkerforge:XMC1XXX24") (at 115.57 173.99 0) (unit 1) (in_bom yes) (on_board yes)
  (property "Reference" "U1" (id 0) (at 111.76 163.83 0) (effects (font (size 1.524 1.524))))
  (property "Value" "XMC110024" (id 1) (at 115.57 184.15 0) (effects (font (size 1.524 1.524))))
  (property "Footprint" "kicad-libraries:QFN24-4x4mm-0.5mm" (id 2) (at 119.38 154.94 0) (effects (font (size 1.524 1.524)) hide))
  (property "Datasheet" "" (id 3) (at 119.38 154.94 0) (effects (font (size 1.524 1.524)))) (pin "10") (pin "9") (pin "EXP") (pin "15") (pin "16") (pin "17") (pin "18") (pin "19") (pin "20") (pin "21") (pin "22") (pin "23") (pin "24") (pin "11") (pin "12") (pin "13") (pin "14") (pin "1") (pin "2") (pin "3") (pin "4") (pin "5") (pin "6") (pin "7") (pin "8"))

 (symbol (lib_id "tinkerforge:XMC1XXX24") (at 115.57 82.55 0) (unit 2) (in_bom yes) (on_board yes)
  (property "Reference" "U1" (id 0) (at 111.76 68.58 0) (effects (font (size 1.524 1.524))))
  (property "Value" "XMC110024" (id 1) (at 115.57 96.52 0) (effects (font (size 1.524 1.524))))
  (property "Footprint" "kicad-libraries:QFN24-4x4mm-0.5mm" (id 2) (at 119.38 63.5 0) (effects (font (size 1.524 1.524)) hide))
  (property "Datasheet" "" (id 3) (at 119.38 63.5 0) (effects (font (size 1.524 1.524)))) (pin "10") (pin "9") (pin "EXP") (pin "15") (pin "16") (pin "17") (pin "18") (pin "19") (pin "20") (pin "21") (pin "22") (pin "23") (pin "24") (pin "11") (pin "12") (pin "13") (pin "14") (pin "1") (pin "2") (pin "3") (pin "4") (pin "5") (pin "6") (pin "7") (pin "8"))

 (symbol (lib_id "tinkerforge:XMC1XXX24") (at 115.57 113.03 0) (unit 3) (in_bom yes) (on_board yes)
  (property "Reference" "U1" (id 0) (at 111.76 106.68 0) (effects (font (size 1.524 1.524))))
  (property "Value" "XMC110024" (id 1) (at 115.57 119.38 0) (effects (font (size 1.524 1.524))))
  (property "Footprint" "kicad-libraries:QFN24-4x4mm-0.5mm" (id 2) (at 119.38 93.98 0) (effects (font (size 1.524 1.524)) hide))
  (property "Datasheet" "" (id 3) (at 119.38 93.98 0) (effects (font (size 1.524 1.524)))) (pin "10") (pin "9") (pin "EXP") (pin "15") (pin "16") (pin "17") (pin "18") (pin "19") (pin "20") (pin "21") (pin "22") (pin "23") (pin "24") (pin "11") (pin "12") (pin "13") (pin "14") (pin "1") (pin "2") (pin "3") (pin "4") (pin "5") (pin "6") (pin "7") (pin "8"))

 (symbol (lib_id "tinkerforge:XMC1XXX24") (at 115.57 140.97 0) (unit 4) (in_bom yes) (on_board yes)
  (property "Reference" "U1" (id 0) (at 111.76 129.54 0) (effects (font (size 1.524 1.524))))
  (property "Value" "XMC110024" (id 1) (at 115.57 152.4 0) (effects (font (size 1.524 1.524))))
  (property "Footprint" "kicad-libraries:QFN24-4x4mm-0.5mm" (id 2) (at 119.38 121.92 0) (effects (font (size 1.524 1.524)) hide))
  (property "Datasheet" "" (id 3) (at 119.38 121.92 0) (effects (font (size 1.524 1.524)))) (pin "10") (pin "9") (pin "EXP") (pin "15") (pin "16") (pin "17") (pin "18") (pin "19") (pin "20") (pin "21") (pin "22") (pin "23") (pin "24") (pin "11") (pin "12") (pin "13") (pin "14") (pin "1") (pin "2") (pin "3") (pin "4") (pin "5") (pin "6") (pin "7") (pin "8"))

 (symbol (lib_id "tinkerforge:VCC") (at 100.33 165.1 0) (unit 1) (in_bom yes) (on_board yes)
  (property "Reference" "#PWR06" (id 0) (at 100.33 162.56 0) (effects (font (size 0.762 0.762)) hide))
  (property "Value" "VCC" (id 1) (at 100.33 162.56 0) (effects (font (size 0.762 0.762))))
  (property "Footprint" "" (id 2) (at 100.33 165.1 0) (effects (font (size 1.524 1.524)) hide))
  (property "Datasheet" "" (id 3) (at 100.33 165.1 0) (effects (font (size 1.524 1.524)) hide)) (pin "1"))

 (symbol (lib_id "tinkerforge:GND") (at 100.33 182.88 0) (unit 1) (in_bom yes) (on_board yes)
  (property "Reference" "#PWR07" (id 0) (at 100.33 182.88 0) (effects (font (size 0.762 0.762)) hide))
  (property "Value" "GND" (id 1) (at 100.33 184.658 0) (effects (font (size 0.762 0.762)) hide))
  (property "Footprint" "" (id 2) (at 100.33 182.88 0) (effects (font (size 1.524 1.524)) hide))
  (property "Datasheet" "" (id 3) (at 100.33 182.88 0) (effects (font (size 1.524 1.524)) hide)) (pin "1"))

 (symbol (lib_id "tinkerforge:C") (at 100.33 172.72 0) (unit 1) (in_bom yes) (on_board yes)
  (property "Reference" "C4" (id 0) (at 101.6 170.18 0) (effects (font (size 1.27 1.27)) (justify left)))
  (property "Value" "100nF" (id 1) (at 101.6 175.26 0) (effects (font (size 1.27 1.27)) (justify left)))
  (property "Footprint" "kicad-libraries:C0603F" (id 2) (at 100.33 172.72 0) (effects (font (size 1.524 1.524)) hide))
  (property "Datasheet" "" (id 3) (at 100.33 172.72 0) (effects (font (size 1.524 1.524)))) (pin "1") (pin "2"))

 (symbol (lib_id "tinkerforge:C") (at 44.45 26.67 0) (unit 1) (in_bom yes) (on_board yes)
  (property "Reference" "C2" (id 0) (at 45.72 24.13 0) (effects (font (size 1.27 1.27)) (justify left)))
  (property "Value" "10uF" (id 1) (at 45.72 29.21 0) (effects (font (size 1.27 1.27)) (justify left)))
  (property "Footprint" "kicad-libraries:C0805" (id 2) (at 44.45 26.67 0) (effects (font (size 1.524 1.524)) hide))
  (property "Datasheet" "" (id 3) (at 44.45 26.67 0) (effects (font (size 1.524 1.524)))) (pin "1") (pin "2"))

 (symbol (lib_id "tinkerforge:C") (at 57.15 26.67 0) (unit 1) (in_bom yes) (on_board yes)
  (property "Reference" "C3" (id 0) (at 58.42 24.13 0) (effects (font (size 1.27 1.27)) (justify left)))
  (property "Value" "1uF" (id 1) (at 58.42 29.21 0) (effects (font (size 1.27 1.27)) (justify left)))
  (property "Footprint" "kicad-libraries:C0603F" (id 2) (at 57.15 26.67 0) (effects (font (size 1.524 1.524)) hide))
  (property "Datasheet" "" (id 3) (at 57.15 26.67 0) (effects (font (size 1.524 1.524)))) (pin "1") (pin "2"))

 (symbol (lib_id "tinkerforge:VCC") (at 57.15 19.05 0) (unit 1) (in_bom yes) (on_board yes)
  (property "Reference" "#PWR08" (id 0) (at 57.15 16.51 0) (effects (font (size 0.762 0.762)) hide))
  (property "Value" "VCC" (id 1) (at 57.15 16.51 0) (effects (font (size 0.762 0.762))))
  (property "Footprint" "" (id 2) (at 57.15 19.05 0) (effects (font (size 1.524 1.524)) hide))
  (property "Datasheet" "" (id 3) (at 57.15 19.05 0) (effects (font (size 1.524 1.524)) hide)) (pin "1"))

 (symbol (lib_id "tinkerforge:GND") (at 57.15 34.29 0) (unit 1) (in_bom yes) (on_board yes)
  (property "Reference" "#PWR09" (id 0) (at 57.15 34.29 0) (effects (font (size 0.762 0.762)) hide))
  (property "Value" "GND" (id 1) (at 57.15 36.068 0) (effects (font (size 0.762 0.762)) hide))
  (property "Footprint" "" (id 2) (at 57.15 34.29 0) (effects (font (size 1.524 1.524)) hide))
  (property "Datasheet" "" (id 3) (at 57.15 34.29 0) (effects (font (size 1.524 1.524)) hide)) (pin "1"))

 (symbol (lib_id "tinkerforge:R_PACK4") (at 49.53 46.99 0) (unit 1) (in_bom yes) (on_board yes)
  (property "Reference" "RP1" (id 0) (at 49.53 35.56 0))
  (property "Value" "82" (id 1) (at 49.53 48.26 0))
  (property "Footprint" "kicad-libraries:4X0402" (id 2) (at 49.53 46.99 0) (effects (font (size 1.27 1.27)) hide))
  (property "Datasheet" "" (id 3) (at 49.53 46.99 0)) (pin "1") (pin "2") (pin "3") (pin "4") (pin "5") (pin "6") (pin "7") (pin "8"))

 (symbol (lib_id "tinkerforge:C") (at 40.64 52.07 0) (unit 1) (in_bom yes) (on_board yes)
  (property "Reference" "C1" (id 0) (at 41.91 49.53 0) (effects (font (size 1.27 1.27)) (justify left)))
  (property "Value" "220pF" (id 1) (at 41.91 54.61 0) (effects (font (size 1.27 1.27)) (justify left)))
  (property "Footprint" "kicad-libraries:C0402F" (id 2) (at 40.64 52.07 0) (effects (font (size 1.524 1.524)) hide))
  (property "Datasheet" "" (id 3) (at 40.64 52.07 0) (effects (font (size 1.524 1.524)))) (pin "1") (pin "2"))

 (symbol (lib_id "tinkerforge:GND") (at 27.94 59.69 0) (unit 1) (in_bom yes) (on_board yes)
  (property "Reference" "#PWR010" (id 0) (at 27.94 59.69 0) (effects (font (size 0.762 0.762)) hide))
  (property "Value" "GND" (id 1) (at 27.94 61.468 0) (effects (font (size 0.762 0.762)) hide))
  (property "Footprint" "" (id 2) (at 27.94 59.69 0) (effects (font (size 1.524 1.524)) hide))
  (property "Datasheet" "" (id 3) (at 27.94 59.69 0) (effects (font (size 1.524 1.524)) hide)) (pin "1"))

 (symbol (lib_id "tinkerforge:GND") (at 40.64 59.69 0) (unit 1) (in_bom yes) (on_board yes)
  (property "Reference" "#PWR011" (id 0) (at 40.64 59.69 0) (effects (font (size 0.762 0.762)) hide))
  (property "Value" "GND" (id 1) (at 40.64 61.468 0) (effects (font (size 0.762 0.762)) hide))
  (property "Footprint" "" (id 2) (at 40.64 59.69 0) (effects (font (size 1.524 1.524)) hide))
  (property "Datasheet" "" (id 3) (at 40.64 59.69 0) (effects (font (size 1.524 1.524)) hide)) (pin "1"))

 (symbol (lib_id "tinkerforge:CONN_01X02") (at 87.63 140.97 180) (unit 1) (in_bom yes) (on_board yes)
  (property "Reference" "P5" (id 0) (at 87.63 144.78 0))
  (property "Value" "BOOT" (id 1) (at 85.09 140.97 90))
  (property "Footprint" "kicad-libraries:SolderJumper" (id 2) (at 87.63 140.97 0) (effects (font (size 1.27 1.27)) hide))
  (property "Datasheet" "" (id 3) (at 87.63 140.97 0)) (pin "1") (pin "2"))

 (symbol (lib_id "tinkerforge:VCC") (at 77.47 69.85 0) (unit 1) (in_bom yes) (on_board yes)
  (property "Reference" "#PWR012" (id 0) (at 77.47 67.31 0) (effects (font (size 0.762 0.762)) hide))
  (property "Value" "VCC" (id 1) (at 77.47 67.31 0) (effects (font (size 0.762 0.762))))
  (property "Footprint" "" (id 2) (at 77.47 69.85 0) (effects (font (size 1.524 1.524)) hide))
  (property "Datasheet" "" (id 3) (at 77.47 69.85 0) (effects (font (size 1.524 1.524)) hide)) (pin "1"))

 (symbol (lib_id "tinkerforge:R") (at 97.79 71.12 270) (unit 1) (in_bom yes) (on_board yes)
  (property "Reference" "R3" (id 0) (at 97.79 73.152 90))
  (property "Value" "1k" (id 1) (at 97.79 71.12 90))
  (property "Footprint" "kicad-libraries:R0603F" (id 2) (at 97.79 71.12 0) (effects (font (size 1.524 1.524)) hide))
  (property "Datasheet" "" (id 3) (at 97.79 71.12 0) (effects (font (size 1.524 1.524)))) (pin "1") (pin "2"))

 (symbol (lib_id "tinkerforge:LED") (at 83.82 71.12 0) (unit 1) (in_bom yes) (on_board yes)
  (property "Reference" "D1" (id 0) (at 83.82 68.58 0))
  (property "Value" "blue" (id 1) (at 83.82 73.66 0))
  (property "Footprint" "kicad-libraries:D0603F" (id 2) (at 83.82 71.12 0) (effects (font (size 1.27 1.27)) hide))
  (property "Datasheet" "" (id 3) (at 83.82 71.12 0)) (pin "1") (pin "2"))

 (sheet_instances (path "" (page "1")))

)
